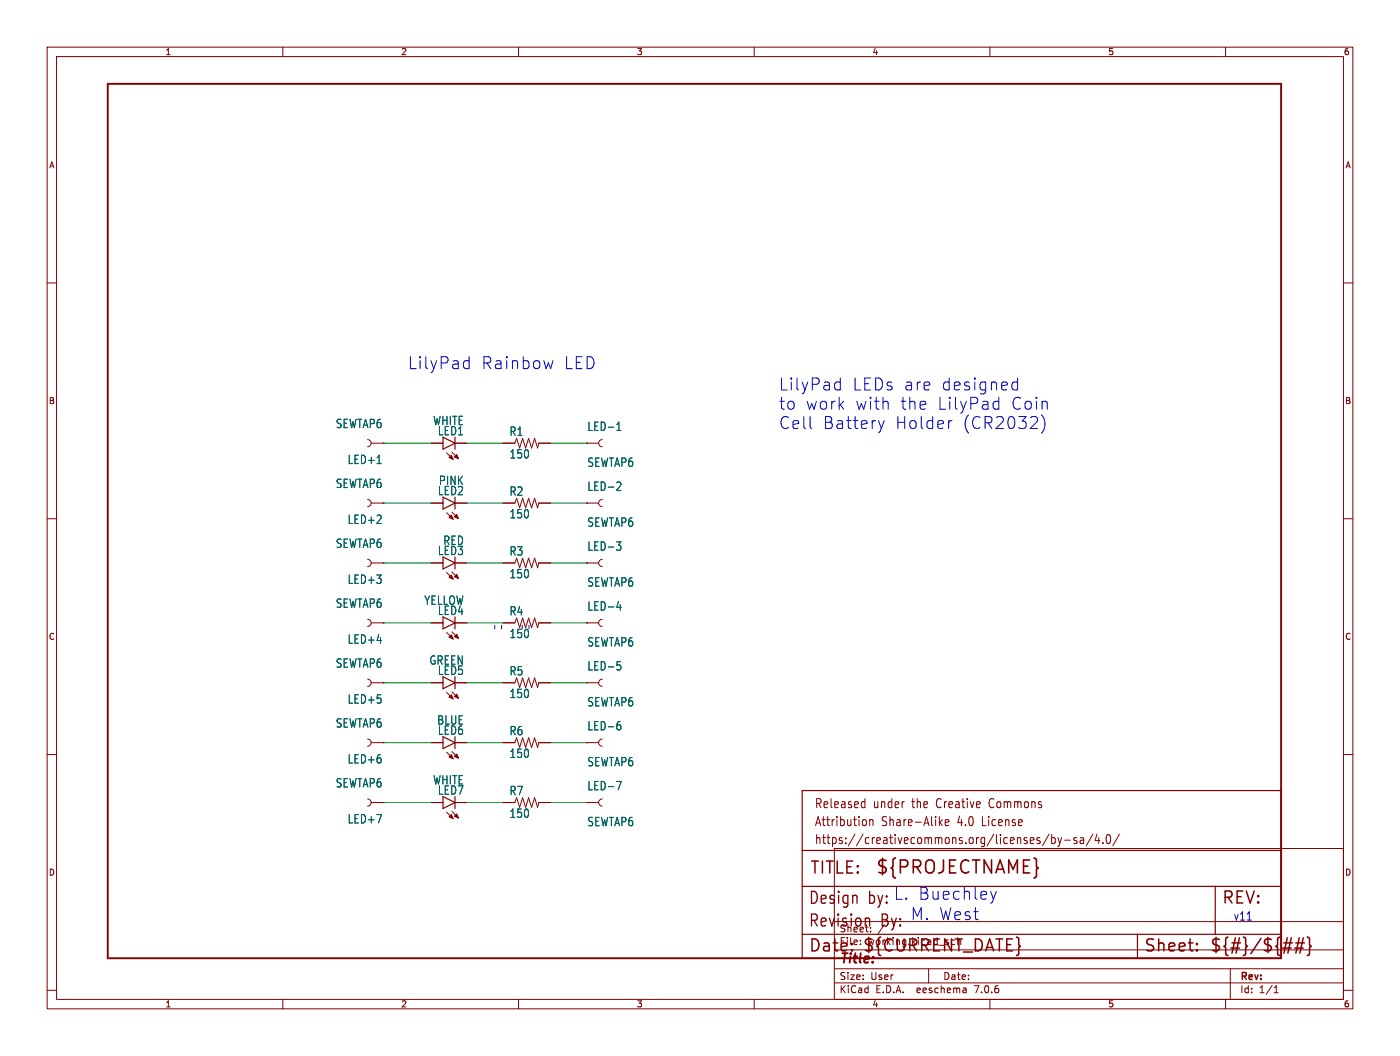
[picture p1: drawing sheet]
(kicad_sch (version 20230121) (generator eeschema)

 (paper "User" 297.002 223.926)

 (lib_symbols
  (symbol "working-eagle-import:150OHM-1/10W-1%(0603)" (in_bom yes) (on_board yes)
   (property "Reference" "R" (at -3.81 1.4986 0) (effects (font (size 1.778 1.5113)) (justify left bottom)))
   (property "Value" "" (at -3.81 -3.302 0) (effects (font (size 1.778 1.5113)) (justify left bottom)))
   (property "Footprint" "working:0603-RES" (at 0 0 0) (effects (font (size 1.27 1.27)) hide))
   (property "Datasheet" "" (at 0 0 0) (effects (font (size 1.27 1.27)) hide))
   (property "ki_locked" "" (at 0 0 0) (effects (font (size 1.27 1.27))))
   (symbol "150OHM-1/10W-1%(0603)_1_0"
    (polyline (pts (xy -2.54 0) (xy -2.159 1.016)) (stroke (width 0.1524) (type solid)) (fill (type none)))
    (polyline (pts (xy -2.159 1.016) (xy -1.524 -1.016)) (stroke (width 0.1524) (type solid)) (fill (type none)))
    (polyline (pts (xy -1.524 -1.016) (xy -0.889 1.016)) (stroke (width 0.1524) (type solid)) (fill (type none)))
    (polyline (pts (xy -0.889 1.016) (xy -0.254 -1.016)) (stroke (width 0.1524) (type solid)) (fill (type none)))
    (polyline (pts (xy -0.254 -1.016) (xy 0.381 1.016)) (stroke (width 0.1524) (type solid)) (fill (type none)))
    (polyline (pts (xy 0.381 1.016) (xy 1.016 -1.016)) (stroke (width 0.1524) (type solid)) (fill (type none)))
    (polyline (pts (xy 1.016 -1.016) (xy 1.651 1.016)) (stroke (width 0.1524) (type solid)) (fill (type none)))
    (polyline (pts (xy 1.651 1.016) (xy 2.286 -1.016)) (stroke (width 0.1524) (type solid)) (fill (type none)))
    (polyline (pts (xy 2.286 -1.016) (xy 2.54 0)) (stroke (width 0.1524) (type solid)) (fill (type none)))
    (pin passive line (at -5.08 0 0) (length 2.54) (name "1" (effects (font (size 0 0)))) (number "1" (effects (font (size 0 0)))))
    (pin passive line (at 5.08 0 180) (length 2.54) (name "2" (effects (font (size 0 0)))) (number "2" (effects (font (size 0 0)))))))
  (symbol "working-eagle-import:FRAME-LETTER" (in_bom yes) (on_board yes)
   (property "Reference" "FRAME" (at 0 0 0) (effects (font (size 1.27 1.27)) hide))
   (property "Value" "" (at 0 0 0) (effects (font (size 1.27 1.27)) hide))
   (property "Footprint" "working:CREATIVE_COMMONS" (at 0 0 0) (effects (font (size 1.27 1.27)) hide))
   (property "Datasheet" "" (at 0 0 0) (effects (font (size 1.27 1.27)) hide))
   (property "ki_locked" "" (at 0 0 0) (effects (font (size 1.27 1.27))))
   (symbol "FRAME-LETTER_1_0"
    (polyline (pts (xy 0 0) (xy 248.92 0)) (stroke (width 0.4064) (type solid)) (fill (type none)))
    (polyline (pts (xy 0 185.42) (xy 0 0)) (stroke (width 0.4064) (type solid)) (fill (type none)))
    (polyline (pts (xy 0 185.42) (xy 248.92 185.42)) (stroke (width 0.4064) (type solid)) (fill (type none)))
    (polyline (pts (xy 248.92 185.42) (xy 248.92 0)) (stroke (width 0.4064) (type solid)) (fill (type none))))
   (symbol "FRAME-LETTER_2_0"
    (polyline (pts (xy 0 0) (xy 0 5.08)) (stroke (width 0.254) (type solid)) (fill (type none)))
    (polyline (pts (xy 0 0) (xy 71.12 0)) (stroke (width 0.254) (type solid)) (fill (type none)))
    (polyline (pts (xy 0 5.08) (xy 0 15.24)) (stroke (width 0.254) (type solid)) (fill (type none)))
    (polyline (pts (xy 0 5.08) (xy 71.12 5.08)) (stroke (width 0.254) (type solid)) (fill (type none)))
    (polyline (pts (xy 0 15.24) (xy 0 22.86)) (stroke (width 0.254) (type solid)) (fill (type none)))
    (polyline (pts (xy 0 22.86) (xy 0 35.56)) (stroke (width 0.254) (type solid)) (fill (type none)))
    (polyline (pts (xy 0 22.86) (xy 101.6 22.86)) (stroke (width 0.254) (type solid)) (fill (type none)))
    (polyline (pts (xy 71.12 0) (xy 101.6 0)) (stroke (width 0.254) (type solid)) (fill (type none)))
    (polyline (pts (xy 71.12 5.08) (xy 71.12 0)) (stroke (width 0.254) (type solid)) (fill (type none)))
    (polyline (pts (xy 71.12 5.08) (xy 87.63 5.08)) (stroke (width 0.254) (type solid)) (fill (type none)))
    (polyline (pts (xy 87.63 5.08) (xy 101.6 5.08)) (stroke (width 0.254) (type solid)) (fill (type none)))
    (polyline (pts (xy 87.63 15.24) (xy 0 15.24)) (stroke (width 0.254) (type solid)) (fill (type none)))
    (polyline (pts (xy 87.63 15.24) (xy 87.63 5.08)) (stroke (width 0.254) (type solid)) (fill (type none)))
    (polyline (pts (xy 101.6 5.08) (xy 101.6 0)) (stroke (width 0.254) (type solid)) (fill (type none)))
    (polyline (pts (xy 101.6 15.24) (xy 87.63 15.24)) (stroke (width 0.254) (type solid)) (fill (type none)))
    (polyline (pts (xy 101.6 15.24) (xy 101.6 5.08)) (stroke (width 0.254) (type solid)) (fill (type none)))
    (polyline (pts (xy 101.6 22.86) (xy 101.6 15.24)) (stroke (width 0.254) (type solid)) (fill (type none)))
    (polyline (pts (xy 101.6 35.56) (xy 0 35.56)) (stroke (width 0.254) (type solid)) (fill (type none)))
    (polyline (pts (xy 101.6 35.56) (xy 101.6 22.86)) (stroke (width 0.254) (type solid)) (fill (type none)))
    (text "${#}/${##}" (at 86.36 1.27 0) (effects (font (size 2.54 2.54)) (justify left bottom)))
    (text "${CURRENT_DATE}" (at 12.7 1.27 0) (effects (font (size 2.54 2.54)) (justify left bottom)))
    (text "${PROJECTNAME}" (at 15.494 17.78 0) (effects (font (size 2.7432 2.7432)) (justify left bottom)))
    (text "Attribution Share-Alike 4.0 License" (at 2.54 27.94 0) (effects (font (size 1.9304 1.6408)) (justify left bottom)))
    (text "Date:" (at 1.27 1.27 0) (effects (font (size 2.54 2.54)) (justify left bottom)))
    (text "Design by:" (at 1.27 11.43 0) (effects (font (size 2.54 2.159)) (justify left bottom)))
    (text "https://creativecommons.org/licenses/by-sa/4.0/" (at 2.54 24.13 0) (effects (font (size 1.9304 1.6408)) (justify left bottom)))
    (text "Released under the Creative Commons" (at 2.54 31.75 0) (effects (font (size 1.9304 1.6408)) (justify left bottom)))
    (text "REV:" (at 88.9 11.43 0) (effects (font (size 2.54 2.54)) (justify left bottom)))
    (text "Sheet:" (at 72.39 1.27 0) (effects (font (size 2.54 2.54)) (justify left bottom)))
    (text "TITLE:" (at 1.524 17.78 0) (effects (font (size 2.54 2.54)) (justify left bottom)))))
  (symbol "working-eagle-import:LED-BLUE1206" (in_bom yes) (on_board yes)
   (property "Reference" "D" (at 3.556 -4.572 90) (effects (font (size 1.778 1.5113)) (justify left bottom)))
   (property "Value" "" (at 5.715 -4.572 90) (effects (font (size 1.778 1.5113)) (justify left bottom)))
   (property "Footprint" "working:LED-1206" (at 0 0 0) (effects (font (size 1.27 1.27)) hide))
   (property "Datasheet" "" (at 0 0 0) (effects (font (size 1.27 1.27)) hide))
   (property "ki_locked" "" (at 0 0 0) (effects (font (size 1.27 1.27))))
   (symbol "LED-BLUE1206_1_0"
    (polyline (pts (xy -2.032 -0.762) (xy -3.429 -2.159)) (stroke (width 0.1524) (type solid)) (fill (type none)))
    (polyline (pts (xy -1.905 -1.905) (xy -3.302 -3.302)) (stroke (width 0.1524) (type solid)) (fill (type none)))
    (polyline (pts (xy 0 -2.54) (xy -1.27 -2.54)) (stroke (width 0.254) (type solid)) (fill (type none)))
    (polyline (pts (xy 0 -2.54) (xy -1.27 0)) (stroke (width 0.254) (type solid)) (fill (type none)))
    (polyline (pts (xy 0 0) (xy -1.27 0)) (stroke (width 0.254) (type solid)) (fill (type none)))
    (polyline (pts (xy 1.27 -2.54) (xy 0 -2.54)) (stroke (width 0.254) (type solid)) (fill (type none)))
    (polyline (pts (xy 1.27 0) (xy 0 -2.54)) (stroke (width 0.254) (type solid)) (fill (type none)))
    (polyline (pts (xy 1.27 0) (xy 0 0)) (stroke (width 0.254) (type solid)) (fill (type none)))
    (polyline (pts (xy -3.429 -2.159) (xy -3.048 -1.27) (xy -2.54 -1.778)) (stroke (width 0.1524) (type solid)) (fill (type outline)))
    (polyline (pts (xy -3.302 -3.302) (xy -2.921 -2.413) (xy -2.413 -2.921)) (stroke (width 0.1524) (type solid)) (fill (type outline)))
    (pin passive line (at 0 2.54 270) (length 2.54) (name "A" (effects (font (size 0 0)))) (number "A" (effects (font (size 0 0)))))
    (pin passive line (at 0 -5.08 90) (length 2.54) (name "C" (effects (font (size 0 0)))) (number "C" (effects (font (size 0 0)))))))
  (symbol "working-eagle-import:LED-GREENLILYPAD" (in_bom yes) (on_board yes)
   (property "Reference" "D" (at 3.556 -4.572 90) (effects (font (size 1.778 1.5113)) (justify left bottom)))
   (property "Value" "" (at 5.715 -4.572 90) (effects (font (size 1.778 1.5113)) (justify left bottom)))
   (property "Footprint" "working:LED-1206" (at 0 0 0) (effects (font (size 1.27 1.27)) hide))
   (property "Datasheet" "" (at 0 0 0) (effects (font (size 1.27 1.27)) hide))
   (property "ki_locked" "" (at 0 0 0) (effects (font (size 1.27 1.27))))
   (symbol "LED-GREENLILYPAD_1_0"
    (polyline (pts (xy -2.032 -0.762) (xy -3.429 -2.159)) (stroke (width 0.1524) (type solid)) (fill (type none)))
    (polyline (pts (xy -1.905 -1.905) (xy -3.302 -3.302)) (stroke (width 0.1524) (type solid)) (fill (type none)))
    (polyline (pts (xy 0 -2.54) (xy -1.27 -2.54)) (stroke (width 0.254) (type solid)) (fill (type none)))
    (polyline (pts (xy 0 -2.54) (xy -1.27 0)) (stroke (width 0.254) (type solid)) (fill (type none)))
    (polyline (pts (xy 0 0) (xy -1.27 0)) (stroke (width 0.254) (type solid)) (fill (type none)))
    (polyline (pts (xy 1.27 -2.54) (xy 0 -2.54)) (stroke (width 0.254) (type solid)) (fill (type none)))
    (polyline (pts (xy 1.27 0) (xy 0 -2.54)) (stroke (width 0.254) (type solid)) (fill (type none)))
    (polyline (pts (xy 1.27 0) (xy 0 0)) (stroke (width 0.254) (type solid)) (fill (type none)))
    (polyline (pts (xy -3.429 -2.159) (xy -3.048 -1.27) (xy -2.54 -1.778)) (stroke (width 0.1524) (type solid)) (fill (type outline)))
    (polyline (pts (xy -3.302 -3.302) (xy -2.921 -2.413) (xy -2.413 -2.921)) (stroke (width 0.1524) (type solid)) (fill (type outline)))
    (pin passive line (at 0 2.54 270) (length 2.54) (name "A" (effects (font (size 0 0)))) (number "A" (effects (font (size 0 0)))))
    (pin passive line (at 0 -5.08 90) (length 2.54) (name "C" (effects (font (size 0 0)))) (number "C" (effects (font (size 0 0)))))))
  (symbol "working-eagle-import:LED-PINK1206" (in_bom yes) (on_board yes)
   (property "Reference" "D" (at 3.556 -4.572 90) (effects (font (size 1.778 1.5113)) (justify left bottom)))
   (property "Value" "" (at 5.715 -4.572 90) (effects (font (size 1.778 1.5113)) (justify left bottom)))
   (property "Footprint" "working:LED-1206" (at 0 0 0) (effects (font (size 1.27 1.27)) hide))
   (property "Datasheet" "" (at 0 0 0) (effects (font (size 1.27 1.27)) hide))
   (property "ki_locked" "" (at 0 0 0) (effects (font (size 1.27 1.27))))
   (symbol "LED-PINK1206_1_0"
    (polyline (pts (xy -2.032 -0.762) (xy -3.429 -2.159)) (stroke (width 0.1524) (type solid)) (fill (type none)))
    (polyline (pts (xy -1.905 -1.905) (xy -3.302 -3.302)) (stroke (width 0.1524) (type solid)) (fill (type none)))
    (polyline (pts (xy 0 -2.54) (xy -1.27 -2.54)) (stroke (width 0.254) (type solid)) (fill (type none)))
    (polyline (pts (xy 0 -2.54) (xy -1.27 0)) (stroke (width 0.254) (type solid)) (fill (type none)))
    (polyline (pts (xy 0 0) (xy -1.27 0)) (stroke (width 0.254) (type solid)) (fill (type none)))
    (polyline (pts (xy 1.27 -2.54) (xy 0 -2.54)) (stroke (width 0.254) (type solid)) (fill (type none)))
    (polyline (pts (xy 1.27 0) (xy 0 -2.54)) (stroke (width 0.254) (type solid)) (fill (type none)))
    (polyline (pts (xy 1.27 0) (xy 0 0)) (stroke (width 0.254) (type solid)) (fill (type none)))
    (polyline (pts (xy -3.429 -2.159) (xy -3.048 -1.27) (xy -2.54 -1.778)) (stroke (width 0.1524) (type solid)) (fill (type outline)))
    (polyline (pts (xy -3.302 -3.302) (xy -2.921 -2.413) (xy -2.413 -2.921)) (stroke (width 0.1524) (type solid)) (fill (type outline)))
    (pin passive line (at 0 2.54 270) (length 2.54) (name "A" (effects (font (size 0 0)))) (number "A" (effects (font (size 0 0)))))
    (pin passive line (at 0 -5.08 90) (length 2.54) (name "C" (effects (font (size 0 0)))) (number "C" (effects (font (size 0 0)))))))
  (symbol "working-eagle-import:LED-REDLILYPAD" (in_bom yes) (on_board yes)
   (property "Reference" "D" (at 3.556 -4.572 90) (effects (font (size 1.778 1.5113)) (justify left bottom)))
   (property "Value" "" (at 5.715 -4.572 90) (effects (font (size 1.778 1.5113)) (justify left bottom)))
   (property "Footprint" "working:LED-1206" (at 0 0 0) (effects (font (size 1.27 1.27)) hide))
   (property "Datasheet" "" (at 0 0 0) (effects (font (size 1.27 1.27)) hide))
   (property "ki_locked" "" (at 0 0 0) (effects (font (size 1.27 1.27))))
   (symbol "LED-REDLILYPAD_1_0"
    (polyline (pts (xy -2.032 -0.762) (xy -3.429 -2.159)) (stroke (width 0.1524) (type solid)) (fill (type none)))
    (polyline (pts (xy -1.905 -1.905) (xy -3.302 -3.302)) (stroke (width 0.1524) (type solid)) (fill (type none)))
    (polyline (pts (xy 0 -2.54) (xy -1.27 -2.54)) (stroke (width 0.254) (type solid)) (fill (type none)))
    (polyline (pts (xy 0 -2.54) (xy -1.27 0)) (stroke (width 0.254) (type solid)) (fill (type none)))
    (polyline (pts (xy 0 0) (xy -1.27 0)) (stroke (width 0.254) (type solid)) (fill (type none)))
    (polyline (pts (xy 1.27 -2.54) (xy 0 -2.54)) (stroke (width 0.254) (type solid)) (fill (type none)))
    (polyline (pts (xy 1.27 0) (xy 0 -2.54)) (stroke (width 0.254) (type solid)) (fill (type none)))
    (polyline (pts (xy 1.27 0) (xy 0 0)) (stroke (width 0.254) (type solid)) (fill (type none)))
    (polyline (pts (xy -3.429 -2.159) (xy -3.048 -1.27) (xy -2.54 -1.778)) (stroke (width 0.1524) (type solid)) (fill (type outline)))
    (polyline (pts (xy -3.302 -3.302) (xy -2.921 -2.413) (xy -2.413 -2.921)) (stroke (width 0.1524) (type solid)) (fill (type outline)))
    (pin passive line (at 0 2.54 270) (length 2.54) (name "A" (effects (font (size 0 0)))) (number "A" (effects (font (size 0 0)))))
    (pin passive line (at 0 -5.08 90) (length 2.54) (name "C" (effects (font (size 0 0)))) (number "C" (effects (font (size 0 0)))))))
  (symbol "working-eagle-import:LED-WHITE1206" (in_bom yes) (on_board yes)
   (property "Reference" "D" (at 3.556 -4.572 90) (effects (font (size 1.778 1.5113)) (justify left bottom)))
   (property "Value" "" (at 5.715 -4.572 90) (effects (font (size 1.778 1.5113)) (justify left bottom)))
   (property "Footprint" "working:LED-1206" (at 0 0 0) (effects (font (size 1.27 1.27)) hide))
   (property "Datasheet" "" (at 0 0 0) (effects (font (size 1.27 1.27)) hide))
   (property "ki_locked" "" (at 0 0 0) (effects (font (size 1.27 1.27))))
   (symbol "LED-WHITE1206_1_0"
    (polyline (pts (xy -2.032 -0.762) (xy -3.429 -2.159)) (stroke (width 0.1524) (type solid)) (fill (type none)))
    (polyline (pts (xy -1.905 -1.905) (xy -3.302 -3.302)) (stroke (width 0.1524) (type solid)) (fill (type none)))
    (polyline (pts (xy 0 -2.54) (xy -1.27 -2.54)) (stroke (width 0.254) (type solid)) (fill (type none)))
    (polyline (pts (xy 0 -2.54) (xy -1.27 0)) (stroke (width 0.254) (type solid)) (fill (type none)))
    (polyline (pts (xy 0 0) (xy -1.27 0)) (stroke (width 0.254) (type solid)) (fill (type none)))
    (polyline (pts (xy 1.27 -2.54) (xy 0 -2.54)) (stroke (width 0.254) (type solid)) (fill (type none)))
    (polyline (pts (xy 1.27 0) (xy 0 -2.54)) (stroke (width 0.254) (type solid)) (fill (type none)))
    (polyline (pts (xy 1.27 0) (xy 0 0)) (stroke (width 0.254) (type solid)) (fill (type none)))
    (polyline (pts (xy -3.429 -2.159) (xy -3.048 -1.27) (xy -2.54 -1.778)) (stroke (width 0.1524) (type solid)) (fill (type outline)))
    (polyline (pts (xy -3.302 -3.302) (xy -2.921 -2.413) (xy -2.413 -2.921)) (stroke (width 0.1524) (type solid)) (fill (type outline)))
    (pin passive line (at 0 2.54 270) (length 2.54) (name "A" (effects (font (size 0 0)))) (number "A" (effects (font (size 0 0)))))
    (pin passive line (at 0 -5.08 90) (length 2.54) (name "C" (effects (font (size 0 0)))) (number "C" (effects (font (size 0 0)))))))
  (symbol "working-eagle-import:LED-YELLOWLILYPAD" (in_bom yes) (on_board yes)
   (property "Reference" "D" (at 3.556 -4.572 90) (effects (font (size 1.778 1.5113)) (justify left bottom)))
   (property "Value" "" (at 5.715 -4.572 90) (effects (font (size 1.778 1.5113)) (justify left bottom)))
   (property "Footprint" "working:LED-1206" (at 0 0 0) (effects (font (size 1.27 1.27)) hide))
   (property "Datasheet" "" (at 0 0 0) (effects (font (size 1.27 1.27)) hide))
   (property "ki_locked" "" (at 0 0 0) (effects (font (size 1.27 1.27))))
   (symbol "LED-YELLOWLILYPAD_1_0"
    (polyline (pts (xy -2.032 -0.762) (xy -3.429 -2.159)) (stroke (width 0.1524) (type solid)) (fill (type none)))
    (polyline (pts (xy -1.905 -1.905) (xy -3.302 -3.302)) (stroke (width 0.1524) (type solid)) (fill (type none)))
    (polyline (pts (xy 0 -2.54) (xy -1.27 -2.54)) (stroke (width 0.254) (type solid)) (fill (type none)))
    (polyline (pts (xy 0 -2.54) (xy -1.27 0)) (stroke (width 0.254) (type solid)) (fill (type none)))
    (polyline (pts (xy 0 0) (xy -1.27 0)) (stroke (width 0.254) (type solid)) (fill (type none)))
    (polyline (pts (xy 1.27 -2.54) (xy 0 -2.54)) (stroke (width 0.254) (type solid)) (fill (type none)))
    (polyline (pts (xy 1.27 0) (xy 0 -2.54)) (stroke (width 0.254) (type solid)) (fill (type none)))
    (polyline (pts (xy 1.27 0) (xy 0 0)) (stroke (width 0.254) (type solid)) (fill (type none)))
    (polyline (pts (xy -3.429 -2.159) (xy -3.048 -1.27) (xy -2.54 -1.778)) (stroke (width 0.1524) (type solid)) (fill (type outline)))
    (polyline (pts (xy -3.302 -3.302) (xy -2.921 -2.413) (xy -2.413 -2.921)) (stroke (width 0.1524) (type solid)) (fill (type outline)))
    (pin passive line (at 0 2.54 270) (length 2.54) (name "A" (effects (font (size 0 0)))) (number "A" (effects (font (size 0 0)))))
    (pin passive line (at 0 -5.08 90) (length 2.54) (name "C" (effects (font (size 0 0)))) (number "C" (effects (font (size 0 0)))))))
  (symbol "working-eagle-import:REVISION" (in_bom yes) (on_board yes)
   (property "Reference" "" (at 0 0 0) (effects (font (size 1.27 1.27)) hide))
   (property "Value" "" (at 0 0 0) (effects (font (size 1.27 1.27)) hide))
   (property "Footprint" "working:REVISION" (at 0 0 0) (effects (font (size 1.27 1.27)) hide))
   (property "Datasheet" "" (at 0 0 0) (effects (font (size 1.27 1.27)) hide))
   (property "ki_locked" "" (at 0 0 0) (effects (font (size 1.27 1.27))))
   (symbol "REVISION_1_0"
    (text "Revision By:" (at 0 0 0) (effects (font (size 2.54 2.159)) (justify left bottom)))))
  (symbol "working-eagle-import:SEWTAP6" (in_bom yes) (on_board yes)
   (property "Reference" "JP" (at -2.54 2.54 0) (effects (font (size 1.778 1.5113)) (justify left bottom)))
   (property "Value" "" (at -2.54 -5.08 0) (effects (font (size 1.778 1.5113)) (justify left bottom)))
   (property "Footprint" "working:PETAL-SMALL-2SIDE" (at 0 0 0) (effects (font (size 1.27 1.27)) hide))
   (property "Datasheet" "" (at 0 0 0) (effects (font (size 1.27 1.27)) hide))
   (property "ki_locked" "" (at 0 0 0) (effects (font (size 1.27 1.27))))
   (symbol "SEWTAP6_1_0"
    (polyline (pts (xy 0 0) (xy -2.54 0)) (stroke (width 0.1524) (type solid)) (fill (type none)))
    (arc (start 0.762 0.762) (mid 0.0033 0) (end 0.762 -0.762) (stroke (width 0.1524) (type solid)) (fill (type none)))
    (pin bidirectional line (at -2.54 0 180) (length 0) (name "1" (effects (font (size 0 0)))) (number "1" (effects (font (size 0 0))))))))


 (wire (pts (xy 81.28 157.48) (xy 91.44 157.48)) (stroke (width 0.1524) (type solid)))
 (wire (pts (xy 99.06 119.38) (xy 106.68 119.38)) (stroke (width 0.1524) (type solid)))
 (wire (pts (xy 99.06 157.48) (xy 106.68 157.48)) (stroke (width 0.1524) (type solid)))
 (wire (pts (xy 116.84 119.38) (xy 124.46 119.38)) (stroke (width 0.1524) (type solid)))
 (wire (pts (xy 99.06 144.78) (xy 106.68 144.78)) (stroke (width 0.1524) (type solid)))
 (wire (pts (xy 116.84 144.78) (xy 124.46 144.78)) (stroke (width 0.1524) (type solid)))
 (wire (pts (xy 81.28 144.78) (xy 91.44 144.78)) (stroke (width 0.1524) (type solid)))
 (wire (pts (xy 81.28 93.98) (xy 91.44 93.98)) (stroke (width 0.1524) (type solid)))
 (wire (pts (xy 116.84 93.98) (xy 124.46 93.98)) (stroke (width 0.1524) (type solid)))
 (wire (pts (xy 81.28 119.38) (xy 91.44 119.38)) (stroke (width 0.1524) (type solid)))
 (wire (pts (xy 99.06 106.68) (xy 106.68 106.68)) (stroke (width 0.1524) (type solid)))
 (wire (pts (xy 116.84 106.68) (xy 124.46 106.68)) (stroke (width 0.1524) (type solid)))
 (wire (pts (xy 99.06 93.98) (xy 106.68 93.98)) (stroke (width 0.1524) (type solid)))
 (wire (pts (xy 116.84 170.18) (xy 124.46 170.18)) (stroke (width 0.1524) (type solid)))
 (wire (pts (xy 81.28 170.18) (xy 91.44 170.18)) (stroke (width 0.1524) (type solid)))
 (wire (pts (xy 81.28 132.08) (xy 91.44 132.08)) (stroke (width 0.1524) (type solid)))
 (wire (pts (xy 116.84 132.08) (xy 124.46 132.08)) (stroke (width 0.1524) (type solid)))
 (wire (pts (xy 81.28 106.68) (xy 91.44 106.68)) (stroke (width 0.1524) (type solid)))
 (wire (pts (xy 99.06 132.08) (xy 106.68 132.08)) (stroke (width 0.1524) (type solid)))
 (wire (pts (xy 99.06 170.18) (xy 106.68 170.18)) (stroke (width 0.1524) (type solid)))
 (wire (pts (xy 116.84 157.48) (xy 124.46 157.48)) (stroke (width 0.1524) (type solid)))

 (text "v11" (at 261.62 195.58 0) (effects (font (size 1.778 1.5113)) (justify left bottom)))
 (text "M. West" (at 193.04 195.58 0) (effects (font (size 2.54 2.54)) (justify left bottom)))
 (text "L. Buechley" (at 189.484 191.262 0) (effects (font (size 2.54 2.54)) (justify left bottom)))
 (text "\" \"" (at 104.14 137.16 0) (effects (font (size 3.81 3.81)) (justify left bottom)))
 (text "LilyPad LEDs are designed\nto work with the LilyPad Coin\nCell Battery Holder (CR2032)" (at 165.1 91.44 0) (effects (font (size 2.54 2.54)) (justify left bottom)))
 (text "LilyPad Rainbow LED" (at 86.36 78.74 0) (effects (font (size 2.54 2.54)) (justify left bottom)))

 (symbol (lib_id "working-eagle-import:SEWTAP6") (at 78.74 157.48 180) (unit 1) (in_bom yes) (on_board yes) (dnp no)
  (property "Reference" "LED+6" (at 81.28 160.02 0) (effects (font (size 1.778 1.5113)) (justify left bottom)))
  (property "Value" "SEWTAP6" (at 81.28 152.4 0) (effects (font (size 1.778 1.5113)) (justify left bottom)))
  (property "Footprint" "working:PETAL-SMALL-2SIDE" (at 78.74 157.48 0) (effects (font (size 1.27 1.27)) hide))
  (property "Datasheet" "" (at 78.74 157.48 0) (effects (font (size 1.27 1.27)) hide)) (pin "1"))

 (symbol (lib_id "working-eagle-import:150OHM-1/10W-1%(0603)") (at 111.76 119.38 0) (unit 1) (in_bom yes) (on_board yes) (dnp no)
  (property "Reference" "R3" (at 107.95 117.8814 0) (effects (font (size 1.778 1.5113)) (justify left bottom)))
  (property "Value" "150" (at 107.95 122.682 0) (effects (font (size 1.778 1.5113)) (justify left bottom)))
  (property "Footprint" "working:0603-RES" (at 111.76 119.38 0) (effects (font (size 1.27 1.27)) hide))
  (property "Datasheet" "" (at 111.76 119.38 0) (effects (font (size 1.27 1.27)) hide)) (pin "1") (pin "2"))

 (symbol (lib_id "working-eagle-import:FRAME-LETTER") (at 170.18 203.2 0) (unit 2) (in_bom yes) (on_board yes) (dnp no)
  (property "Reference" "FRAME1" (at 170.18 203.2 0) (effects (font (size 1.27 1.27)) hide))
  (property "Value" "FRAME-LETTER" (at 170.18 203.2 0) (effects (font (size 1.27 1.27)) hide))
  (property "Footprint" "working:CREATIVE_COMMONS" (at 170.18 203.2 0) (effects (font (size 1.27 1.27)) hide))
  (property "Datasheet" "" (at 170.18 203.2 0) (effects (font (size 1.27 1.27)) hide)))

 (symbol (lib_id "working-eagle-import:SEWTAP6") (at 78.74 132.08 180) (unit 1) (in_bom yes) (on_board yes) (dnp no)
  (property "Reference" "LED+4" (at 81.28 134.62 0) (effects (font (size 1.778 1.5113)) (justify left bottom)))
  (property "Value" "SEWTAP6" (at 81.28 127 0) (effects (font (size 1.778 1.5113)) (justify left bottom)))
  (property "Footprint" "working:PETAL-SMALL-2SIDE" (at 78.74 132.08 0) (effects (font (size 1.27 1.27)) hide))
  (property "Datasheet" "" (at 78.74 132.08 0) (effects (font (size 1.27 1.27)) hide)) (pin "1"))

 (symbol (lib_id "working-eagle-import:SEWTAP6") (at 78.74 93.98 180) (unit 1) (in_bom yes) (on_board yes) (dnp no)
  (property "Reference" "LED+1" (at 81.28 96.52 0) (effects (font (size 1.778 1.5113)) (justify left bottom)))
  (property "Value" "SEWTAP6" (at 81.28 88.9 0) (effects (font (size 1.778 1.5113)) (justify left bottom)))
  (property "Footprint" "working:PETAL-SMALL-2SIDE" (at 78.74 93.98 0) (effects (font (size 1.27 1.27)) hide))
  (property "Datasheet" "" (at 78.74 93.98 0) (effects (font (size 1.27 1.27)) hide)) (pin "1"))

 (symbol (lib_id "working-eagle-import:SEWTAP6") (at 127 157.48 0) (unit 1) (in_bom yes) (on_board yes) (dnp no)
  (property "Reference" "LED-6" (at 124.46 154.94 0) (effects (font (size 1.778 1.5113)) (justify left bottom)))
  (property "Value" "SEWTAP6" (at 124.46 162.56 0) (effects (font (size 1.778 1.5113)) (justify left bottom)))
  (property "Footprint" "working:PETAL-SMALL-2SIDE" (at 127 157.48 0) (effects (font (size 1.27 1.27)) hide))
  (property "Datasheet" "" (at 127 157.48 0) (effects (font (size 1.27 1.27)) hide)) (pin "1"))

 (symbol (lib_id "working-eagle-import:SEWTAP6") (at 78.74 144.78 180) (unit 1) (in_bom yes) (on_board yes) (dnp no)
  (property "Reference" "LED+5" (at 81.28 147.32 0) (effects (font (size 1.778 1.5113)) (justify left bottom)))
  (property "Value" "SEWTAP6" (at 81.28 139.7 0) (effects (font (size 1.778 1.5113)) (justify left bottom)))
  (property "Footprint" "working:PETAL-SMALL-2SIDE" (at 78.74 144.78 0) (effects (font (size 1.27 1.27)) hide))
  (property "Datasheet" "" (at 78.74 144.78 0) (effects (font (size 1.27 1.27)) hide)) (pin "1"))

 (symbol (lib_id "working-eagle-import:150OHM-1/10W-1%(0603)") (at 111.76 106.68 0) (unit 1) (in_bom yes) (on_board yes) (dnp no)
  (property "Reference" "R2" (at 107.95 105.1814 0) (effects (font (size 1.778 1.5113)) (justify left bottom)))
  (property "Value" "150" (at 107.95 109.982 0) (effects (font (size 1.778 1.5113)) (justify left bottom)))
  (property "Footprint" "working:0603-RES" (at 111.76 106.68 0) (effects (font (size 1.27 1.27)) hide))
  (property "Datasheet" "" (at 111.76 106.68 0) (effects (font (size 1.27 1.27)) hide)) (pin "1") (pin "2"))

 (symbol (lib_id "working-eagle-import:SEWTAP6") (at 78.74 119.38 180) (unit 1) (in_bom yes) (on_board yes) (dnp no)
  (property "Reference" "LED+3" (at 81.28 121.92 0) (effects (font (size 1.778 1.5113)) (justify left bottom)))
  (property "Value" "SEWTAP6" (at 81.28 114.3 0) (effects (font (size 1.778 1.5113)) (justify left bottom)))
  (property "Footprint" "working:PETAL-SMALL-2SIDE" (at 78.74 119.38 0) (effects (font (size 1.27 1.27)) hide))
  (property "Datasheet" "" (at 78.74 119.38 0) (effects (font (size 1.27 1.27)) hide)) (pin "1"))

 (symbol (lib_id "working-eagle-import:150OHM-1/10W-1%(0603)") (at 111.76 157.48 0) (unit 1) (in_bom yes) (on_board yes) (dnp no)
  (property "Reference" "R6" (at 107.95 155.9814 0) (effects (font (size 1.778 1.5113)) (justify left bottom)))
  (property "Value" "150" (at 107.95 160.782 0) (effects (font (size 1.778 1.5113)) (justify left bottom)))
  (property "Footprint" "working:0603-RES" (at 111.76 157.48 0) (effects (font (size 1.27 1.27)) hide))
  (property "Datasheet" "" (at 111.76 157.48 0) (effects (font (size 1.27 1.27)) hide)) (pin "1") (pin "2"))

 (symbol (lib_id "working-eagle-import:150OHM-1/10W-1%(0603)") (at 111.76 132.08 0) (unit 1) (in_bom yes) (on_board yes) (dnp no)
  (property "Reference" "R4" (at 107.95 130.5814 0) (effects (font (size 1.778 1.5113)) (justify left bottom)))
  (property "Value" "150" (at 107.95 135.382 0) (effects (font (size 1.778 1.5113)) (justify left bottom)))
  (property "Footprint" "working:0603-RES" (at 111.76 132.08 0) (effects (font (size 1.27 1.27)) hide))
  (property "Datasheet" "" (at 111.76 132.08 0) (effects (font (size 1.27 1.27)) hide)) (pin "1") (pin "2"))

 (symbol (lib_id "working-eagle-import:SEWTAP6") (at 78.74 106.68 180) (unit 1) (in_bom yes) (on_board yes) (dnp no)
  (property "Reference" "LED+2" (at 81.28 109.22 0) (effects (font (size 1.778 1.5113)) (justify left bottom)))
  (property "Value" "SEWTAP6" (at 81.28 101.6 0) (effects (font (size 1.778 1.5113)) (justify left bottom)))
  (property "Footprint" "working:PETAL-SMALL-2SIDE" (at 78.74 106.68 0) (effects (font (size 1.27 1.27)) hide))
  (property "Datasheet" "" (at 78.74 106.68 0) (effects (font (size 1.27 1.27)) hide)) (pin "1"))

 (symbol (lib_id "working-eagle-import:LED-WHITE1206") (at 93.98 170.18 90) (unit 1) (in_bom yes) (on_board yes) (dnp no)
  (property "Reference" "LED7" (at 98.552 166.624 90) (effects (font (size 1.778 1.5113)) (justify left bottom)))
  (property "Value" "WHITE" (at 98.552 164.465 90) (effects (font (size 1.778 1.5113)) (justify left bottom)))
  (property "Footprint" "working:LED-1206" (at 93.98 170.18 0) (effects (font (size 1.27 1.27)) hide))
  (property "Datasheet" "" (at 93.98 170.18 0) (effects (font (size 1.27 1.27)) hide)) (pin "A") (pin "C"))

 (symbol (lib_id "working-eagle-import:SEWTAP6") (at 127 132.08 0) (unit 1) (in_bom yes) (on_board yes) (dnp no)
  (property "Reference" "LED-4" (at 124.46 129.54 0) (effects (font (size 1.778 1.5113)) (justify left bottom)))
  (property "Value" "SEWTAP6" (at 124.46 137.16 0) (effects (font (size 1.778 1.5113)) (justify left bottom)))
  (property "Footprint" "working:PETAL-SMALL-2SIDE" (at 127 132.08 0) (effects (font (size 1.27 1.27)) hide))
  (property "Datasheet" "" (at 127 132.08 0) (effects (font (size 1.27 1.27)) hide)) (pin "1"))

 (symbol (lib_id "working-eagle-import:150OHM-1/10W-1%(0603)") (at 111.76 93.98 0) (unit 1) (in_bom yes) (on_board yes) (dnp no)
  (property "Reference" "R1" (at 107.95 92.4814 0) (effects (font (size 1.778 1.5113)) (justify left bottom)))
  (property "Value" "150" (at 107.95 97.282 0) (effects (font (size 1.778 1.5113)) (justify left bottom)))
  (property "Footprint" "working:0603-RES" (at 111.76 93.98 0) (effects (font (size 1.27 1.27)) hide))
  (property "Datasheet" "" (at 111.76 93.98 0) (effects (font (size 1.27 1.27)) hide)) (pin "1") (pin "2"))

 (symbol (lib_id "working-eagle-import:LED-YELLOWLILYPAD") (at 93.98 132.08 90) (unit 1) (in_bom yes) (on_board yes) (dnp no)
  (property "Reference" "LED4" (at 98.552 128.524 90) (effects (font (size 1.778 1.5113)) (justify left bottom)))
  (property "Value" "YELLOW" (at 98.552 126.365 90) (effects (font (size 1.778 1.5113)) (justify left bottom)))
  (property "Footprint" "working:LED-1206" (at 93.98 132.08 0) (effects (font (size 1.27 1.27)) hide))
  (property "Datasheet" "" (at 93.98 132.08 0) (effects (font (size 1.27 1.27)) hide)) (pin "A") (pin "C"))

 (symbol (lib_id "working-eagle-import:SEWTAP6") (at 127 119.38 0) (unit 1) (in_bom yes) (on_board yes) (dnp no)
  (property "Reference" "LED-3" (at 124.46 116.84 0) (effects (font (size 1.778 1.5113)) (justify left bottom)))
  (property "Value" "SEWTAP6" (at 124.46 124.46 0) (effects (font (size 1.778 1.5113)) (justify left bottom)))
  (property "Footprint" "working:PETAL-SMALL-2SIDE" (at 127 119.38 0) (effects (font (size 1.27 1.27)) hide))
  (property "Datasheet" "" (at 127 119.38 0) (effects (font (size 1.27 1.27)) hide)) (pin "1"))

 (symbol (lib_id "working-eagle-import:LED-WHITE1206") (at 93.98 93.98 90) (unit 1) (in_bom yes) (on_board yes) (dnp no)
  (property "Reference" "LED1" (at 98.552 90.424 90) (effects (font (size 1.778 1.5113)) (justify left bottom)))
  (property "Value" "WHITE" (at 98.552 88.265 90) (effects (font (size 1.778 1.5113)) (justify left bottom)))
  (property "Footprint" "working:LED-1206" (at 93.98 93.98 0) (effects (font (size 1.27 1.27)) hide))
  (property "Datasheet" "" (at 93.98 93.98 0) (effects (font (size 1.27 1.27)) hide)) (pin "A") (pin "C"))

 (symbol (lib_id "working-eagle-import:SEWTAP6") (at 78.74 170.18 180) (unit 1) (in_bom yes) (on_board yes) (dnp no)
  (property "Reference" "LED+7" (at 81.28 172.72 0) (effects (font (size 1.778 1.5113)) (justify left bottom)))
  (property "Value" "SEWTAP6" (at 81.28 165.1 0) (effects (font (size 1.778 1.5113)) (justify left bottom)))
  (property "Footprint" "working:PETAL-SMALL-2SIDE" (at 78.74 170.18 0) (effects (font (size 1.27 1.27)) hide))
  (property "Datasheet" "" (at 78.74 170.18 0) (effects (font (size 1.27 1.27)) hide)) (pin "1"))

 (symbol (lib_id "working-eagle-import:LED-REDLILYPAD") (at 93.98 119.38 90) (unit 1) (in_bom yes) (on_board yes) (dnp no)
  (property "Reference" "LED3" (at 98.552 115.824 90) (effects (font (size 1.778 1.5113)) (justify left bottom)))
  (property "Value" "RED" (at 98.552 113.665 90) (effects (font (size 1.778 1.5113)) (justify left bottom)))
  (property "Footprint" "working:LED-1206" (at 93.98 119.38 0) (effects (font (size 1.27 1.27)) hide))
  (property "Datasheet" "" (at 93.98 119.38 0) (effects (font (size 1.27 1.27)) hide)) (pin "A") (pin "C"))

 (symbol (lib_id "working-eagle-import:SEWTAP6") (at 127 106.68 0) (unit 1) (in_bom yes) (on_board yes) (dnp no)
  (property "Reference" "LED-2" (at 124.46 104.14 0) (effects (font (size 1.778 1.5113)) (justify left bottom)))
  (property "Value" "SEWTAP6" (at 124.46 111.76 0) (effects (font (size 1.778 1.5113)) (justify left bottom)))
  (property "Footprint" "working:PETAL-SMALL-2SIDE" (at 127 106.68 0) (effects (font (size 1.27 1.27)) hide))
  (property "Datasheet" "" (at 127 106.68 0) (effects (font (size 1.27 1.27)) hide)) (pin "1"))

 (symbol (lib_id "working-eagle-import:REVISION") (at 171.45 196.596 0) (unit 1) (in_bom yes) (on_board yes) (dnp no)
  (property "Reference" "U$1" (at 171.45 196.596 0) (effects (font (size 1.27 1.27)) hide))
  (property "Value" "REVISION" (at 171.45 196.596 0) (effects (font (size 1.27 1.27)) hide))
  (property "Footprint" "working:REVISION" (at 171.45 196.596 0) (effects (font (size 1.27 1.27)) hide))
  (property "Datasheet" "" (at 171.45 196.596 0) (effects (font (size 1.27 1.27)) hide)))

 (symbol (lib_id "working-eagle-import:SEWTAP6") (at 127 144.78 0) (unit 1) (in_bom yes) (on_board yes) (dnp no)
  (property "Reference" "LED-5" (at 124.46 142.24 0) (effects (font (size 1.778 1.5113)) (justify left bottom)))
  (property "Value" "SEWTAP6" (at 124.46 149.86 0) (effects (font (size 1.778 1.5113)) (justify left bottom)))
  (property "Footprint" "working:PETAL-SMALL-2SIDE" (at 127 144.78 0) (effects (font (size 1.27 1.27)) hide))
  (property "Datasheet" "" (at 127 144.78 0) (effects (font (size 1.27 1.27)) hide)) (pin "1"))

 (symbol (lib_id "working-eagle-import:150OHM-1/10W-1%(0603)") (at 111.76 170.18 0) (unit 1) (in_bom yes) (on_board yes) (dnp no)
  (property "Reference" "R7" (at 107.95 168.6814 0) (effects (font (size 1.778 1.5113)) (justify left bottom)))
  (property "Value" "150" (at 107.95 173.482 0) (effects (font (size 1.778 1.5113)) (justify left bottom)))
  (property "Footprint" "working:0603-RES" (at 111.76 170.18 0) (effects (font (size 1.27 1.27)) hide))
  (property "Datasheet" "" (at 111.76 170.18 0) (effects (font (size 1.27 1.27)) hide)) (pin "1") (pin "2"))

 (symbol (lib_id "working-eagle-import:LED-BLUE1206") (at 93.98 157.48 90) (unit 1) (in_bom yes) (on_board yes) (dnp no)
  (property "Reference" "LED6" (at 98.552 153.924 90) (effects (font (size 1.778 1.5113)) (justify left bottom)))
  (property "Value" "BLUE" (at 98.552 151.765 90) (effects (font (size 1.778 1.5113)) (justify left bottom)))
  (property "Footprint" "working:LED-1206" (at 93.98 157.48 0) (effects (font (size 1.27 1.27)) hide))
  (property "Datasheet" "" (at 93.98 157.48 0) (effects (font (size 1.27 1.27)) hide)) (pin "A") (pin "C"))

 (symbol (lib_id "working-eagle-import:FRAME-LETTER") (at 22.86 203.2 0) (unit 1) (in_bom yes) (on_board yes) (dnp no)
  (property "Reference" "FRAME1" (at 22.86 203.2 0) (effects (font (size 1.27 1.27)) hide))
  (property "Value" "FRAME-LETTER" (at 22.86 203.2 0) (effects (font (size 1.27 1.27)) hide))
  (property "Footprint" "working:CREATIVE_COMMONS" (at 22.86 203.2 0) (effects (font (size 1.27 1.27)) hide))
  (property "Datasheet" "" (at 22.86 203.2 0) (effects (font (size 1.27 1.27)) hide)))

 (symbol (lib_id "working-eagle-import:150OHM-1/10W-1%(0603)") (at 111.76 144.78 0) (unit 1) (in_bom yes) (on_board yes) (dnp no)
  (property "Reference" "R5" (at 107.95 143.2814 0) (effects (font (size 1.778 1.5113)) (justify left bottom)))
  (property "Value" "150" (at 107.95 148.082 0) (effects (font (size 1.778 1.5113)) (justify left bottom)))
  (property "Footprint" "working:0603-RES" (at 111.76 144.78 0) (effects (font (size 1.27 1.27)) hide))
  (property "Datasheet" "" (at 111.76 144.78 0) (effects (font (size 1.27 1.27)) hide)) (pin "1") (pin "2"))

 (symbol (lib_id "working-eagle-import:SEWTAP6") (at 127 170.18 0) (unit 1) (in_bom yes) (on_board yes) (dnp no)
  (property "Reference" "LED-7" (at 124.46 167.64 0) (effects (font (size 1.778 1.5113)) (justify left bottom)))
  (property "Value" "SEWTAP6" (at 124.46 175.26 0) (effects (font (size 1.778 1.5113)) (justify left bottom)))
  (property "Footprint" "working:PETAL-SMALL-2SIDE" (at 127 170.18 0) (effects (font (size 1.27 1.27)) hide))
  (property "Datasheet" "" (at 127 170.18 0) (effects (font (size 1.27 1.27)) hide)) (pin "1"))

 (symbol (lib_id "working-eagle-import:LED-GREENLILYPAD") (at 93.98 144.78 90) (unit 1) (in_bom yes) (on_board yes) (dnp no)
  (property "Reference" "LED5" (at 98.552 141.224 90) (effects (font (size 1.778 1.5113)) (justify left bottom)))
  (property "Value" "GREEN" (at 98.552 139.065 90) (effects (font (size 1.778 1.5113)) (justify left bottom)))
  (property "Footprint" "working:LED-1206" (at 93.98 144.78 0) (effects (font (size 1.27 1.27)) hide))
  (property "Datasheet" "" (at 93.98 144.78 0) (effects (font (size 1.27 1.27)) hide)) (pin "A") (pin "C"))

 (symbol (lib_id "working-eagle-import:SEWTAP6") (at 127 93.98 0) (unit 1) (in_bom yes) (on_board yes) (dnp no)
  (property "Reference" "LED-1" (at 124.46 91.44 0) (effects (font (size 1.778 1.5113)) (justify left bottom)))
  (property "Value" "SEWTAP6" (at 124.46 99.06 0) (effects (font (size 1.778 1.5113)) (justify left bottom)))
  (property "Footprint" "working:PETAL-SMALL-2SIDE" (at 127 93.98 0) (effects (font (size 1.27 1.27)) hide))
  (property "Datasheet" "" (at 127 93.98 0) (effects (font (size 1.27 1.27)) hide)) (pin "1"))

 (symbol (lib_id "working-eagle-import:LED-PINK1206") (at 93.98 106.68 90) (unit 1) (in_bom yes) (on_board yes) (dnp no)
  (property "Reference" "LED2" (at 98.552 103.124 90) (effects (font (size 1.778 1.5113)) (justify left bottom)))
  (property "Value" "PINK" (at 98.552 100.965 90) (effects (font (size 1.778 1.5113)) (justify left bottom)))
  (property "Footprint" "working:LED-1206" (at 93.98 106.68 0) (effects (font (size 1.27 1.27)) hide))
  (property "Datasheet" "" (at 93.98 106.68 0) (effects (font (size 1.27 1.27)) hide)) (pin "A") (pin "C"))

 (sheet_instances (path "" (page "1"))))
